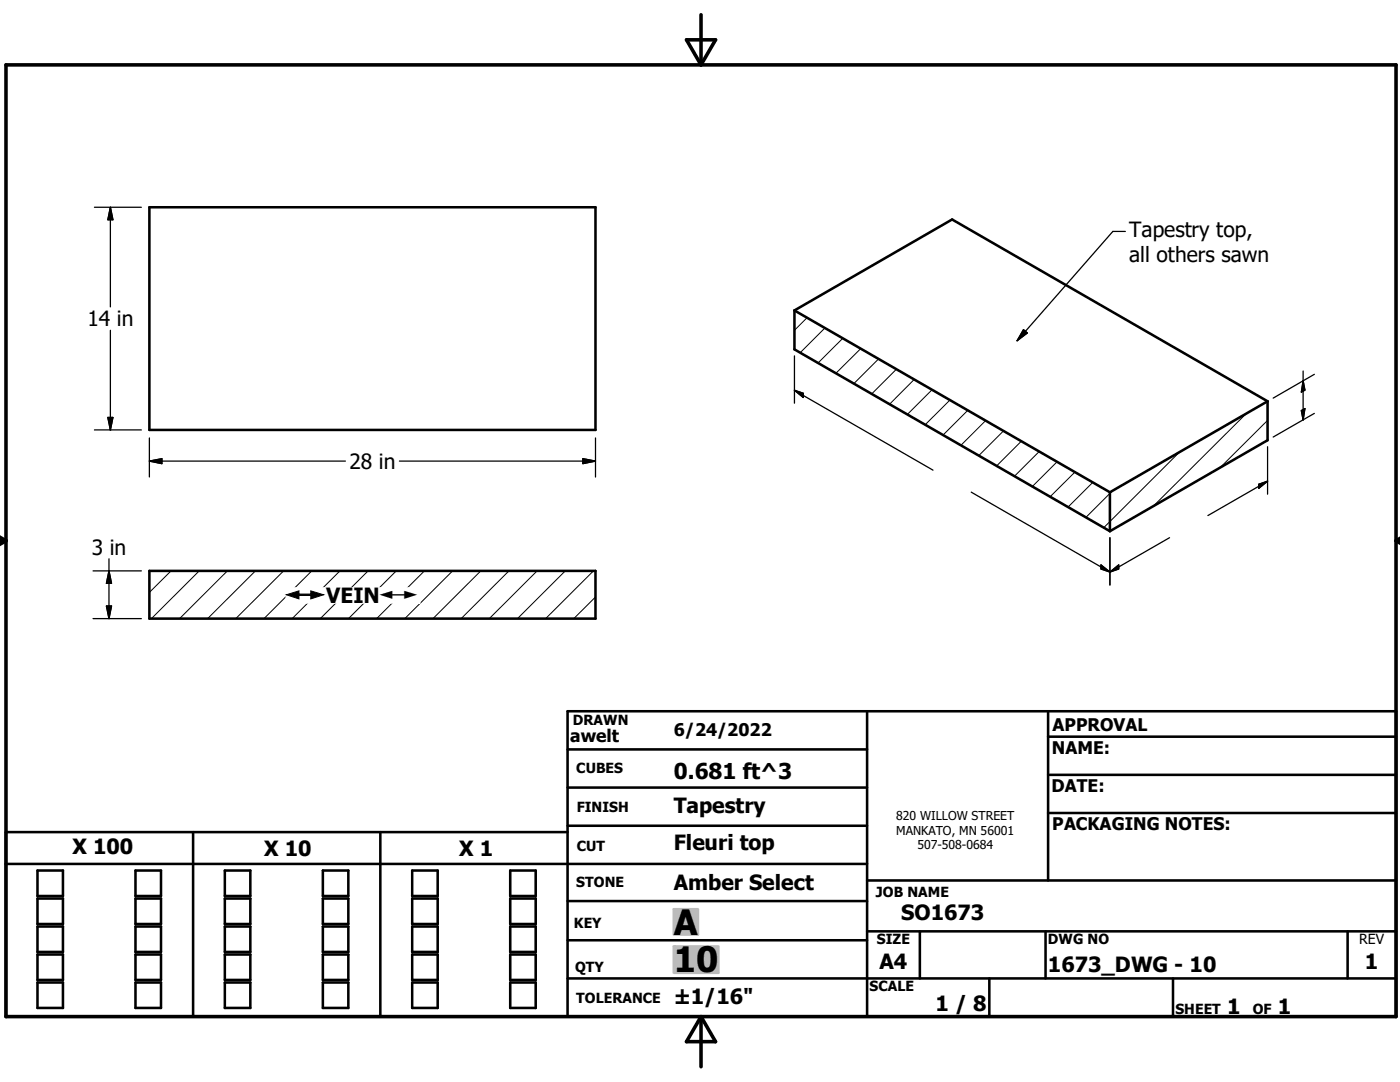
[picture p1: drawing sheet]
<svg xmlns="http://www.w3.org/2000/svg" width="279mm" height="216mm" viewBox="0 0 279 216" stroke-linecap="round" stroke-linejoin="round" font-family="sans-serif">
<g fill="none" stroke="#000" stroke-width=".51">
<path d="M29.8 41.4h89v44.4h-89zM158.5 61.9v7.8l63 36.3M158.5 61.9l63 36.3M158.5 61.9l31.5-18.1 63 36.3M221.5 98.2v7.8M253 80.1v7.7l-31.5 18.2M253 80.1l-31.5 18.1M29.8 113.9h89v9.5h-89zM113.3 149.5h59.7M113.3 157.2h59.7M173 141.9v61M209.2 147h69.4"/>
<path d="M209.2 154.6h69.4M209.2 141.9v33.8M1.2 172.4h171.8M7.5 173.7h5.1v5.1h-5.1zM7.5 179.3h5.1v5.1h-5.1zM27 173.7h5.1v5.1h-5.1zM27 179.3h5.1v5.1h-5.1zM38.5 166v36.9M44.9 173.7h5.1v5.1h-5.1zM44.9 179.3h5.1v5.1h-5.1zM64.4 173.7h5.1v5.1h-5.1zM64.4 179.3h5.1v5.1h-5.1z"/>
<path d="M75.9 166v36.9M82.3 173.7h5.1v5.1h-5.1zM82.3 179.3h5.1v5.1h-5.1zM101.8 173.7h5.1v5.1h-5.1zM101.8 179.3h5.1v5.1h-5.1zM113.3 166h-112.1v36.9h277.4v-61h-165.3v61M113.3 179.8h59.7M113.3 164.8h59.7M173 175.7h105.6M209.2 162.2h69.4M7.5 184.9h5.1v5.1h-5.1zM7.5 190.5h5.1v5h-5.1z"/>
<path d="M7.5 196h5.1v5.1h-5.1zM27 190.5h5.1v5h-5.1zM27 196h5.1v5.1h-5.1zM27 184.9h5.1v5.1h-5.1zM44.9 190.5h5.1v5h-5.1zM44.9 196h5.1v5.1h-5.1zM44.9 184.9h5.1v5.1h-5.1zM64.4 190.5h5.1v5h-5.1zM64.4 196h5.1v5.1h-5.1zM64.4 184.9h5.1v5.1h-5.1zM82.3 190.5h5.1v5h-5.1zM82.3 196h5.1v5.1h-5.1z"/>
<path d="M82.3 184.9h5.1v5.1h-5.1zM101.8 190.5h5.1v5h-5.1zM101.8 196h5.1v5.1h-5.1zM101.8 184.9h5.1v5.1h-5.1zM113.3 187.6h59.7M113.3 195.2h165.3M173 185.8h105.6M183.6 185.8v9.4M197.4 195.2v7.7M208.7 185.8v9.4M234.1 195.2v7.7M268.9 185.8v9.4"/>
</g>
<g fill="none" stroke="#000" stroke-width=".2">
<path d="M161.1 63.4l-2.6 2.5M164.6 65.4l-4.9 5M168.2 67.5l-4.9 4.9M171.8 69.6l-5 4.9M175.3 71.6l-4.9 4.9M178.9 73.7l-4.9 4.9M182.5 75.7l-5 5M186 77.8l-4.9 4.9M189.6 79.8l-5 4.9M193.1 81.9l-4.9 4.9M196.7 83.9l-4.9 5M200.3 86l-5 4.9"/>
<path d="M203.8 88l-4.9 5M207.4 90.1l-4.9 4.9M211 92.1l-5 5M214.5 94.2l-4.9 4.9M218.1 96.2l-4.9 5M222.1 97.9l-5.4 5.3M235.4 90.2l-15.1 15.1M248.7 82.6l-18.5 18.3M253 83.9l-9.5 9.4M34.1 113.9l-4.3 4.3M39.8 113.9l-9.6 9.5M45.4 113.9l-9.6 9.5"/>
<path d="M51 113.9l-9.6 9.5M56.6 113.9l-9.5 9.5M62.2 113.9l-9.5 9.5M67.8 113.9l-9.5 9.5M73.5 113.9l-9.6 9.5M79.1 113.9l-9.6 9.5M84.7 113.9l-9.5 9.5M90.3 113.9l-9.5 9.5M95.9 113.9l-9.5 9.5M101.6 113.9l-9.6 9.5M107.2 113.9l-9.5 9.5M112.8 113.9l-9.5 9.5"/>
<path d="M118.4 113.9l-9.5 9.5M118.8 119.1l-4.3 4.3"/>
</g>
<path d="M1.2 12.9h277.4v190h-277.4zM137 7.9h5.8l-2.9 5zM139.9 2.9v10M-.1 107.9h1.3M-.1 107.2l1.3 .7M1.2 107.9l-1.2 .7M278.6 107.9h.8M278.6 107.9l.8 .5M279.4 107.4l-.8 .5M139.9 202.9v10M139.9 202.9l2.9 5h-5.8z" fill="none" stroke="#000" stroke-width=".71"/>
<g fill="#c0c0c0" stroke="#c0c0c0" stroke-width=".51">
<path d="M134.5 188.8h8.9v5.3z"/>
<path d="M134.5 188.8l8.9 5.3h-8.9z"/>
<path d="M134.5 181.4h4.8v5.1z"/>
<path d="M134.5 181.4l4.8 5.1h-4.8z"/>
</g>
<g fill="none" stroke="#000" stroke-width=".25">
<path d="M18.8 41.4h9.4M22 41.4v19.8M22 41.4l.5 2.4h-1zM224.6 46.2h-2.5l-19.1 21.8M22 65.9v19.9M158.5 77.9l27.7 15.9M158.5 77.9l1.8 .6v.8zM158.5 71v9.5M204.3 65.8l.7 .6-2 1.6zM260.1 74v9.8M260.1 76l.3 1.8-.7 .4zM262.3 74.7l-8.2 4.7"/>
<path d="M18.8 85.8h9.4M21.5 83.3h1l-.5 2.5zM29.8 92h39.1M29.8 92l2.5-.5v1zM29.8 87.4v7.8M79.7 92h39.1M116.3 91.5l2.5 .5-2.5 .5zM118.8 87.4v7.8M193.8 98.2l27.7 15.9M251.2 96.6l1.8-.6-1.8 1.4zM253 96l-11.9 6.9M253 89.1v9.5"/>
<path d="M259.7 81.9l.7-.4-.3 2.3zM262.3 82.5l-8.2 4.7M18.6 113.9h9.6M21.7 111.5v11.9M21.7 113.9l.6 2.5h-1.1zM219.7 112.7l1.8 1.4-1.8-.6zM221.5 107.3v9.4M221.5 114.1l1.8-1.4v.8zM233.4 107.3l-11.9 6.8M18.6 123.4h9.6M21.2 120.9h1.1l-.6 2.5z"/>
</g>
<g fill="#000" stroke="#000" stroke-width=".25">
<path d="M22 41.4l.5 2.4h-1zM158.5 77.9l1.8 .6v.8zM204.3 65.8l.7 .6-2 1.6zM260.1 76l.3 1.8-.7 .4zM21.5 83.3h1l-.5 2.5zM29.8 92l2.5-.5v1zM116.3 91.5l2.5 .5-2.5 .5zM251.2 96.6l1.8-.6-1.8 1.4zM259.7 81.9l.7-.4-.3 2.3zM21.7 113.9l.6 2.5h-1.1zM219.7 112.7l1.8 1.4-1.8-.6zM221.5 114.1l1.8-1.4v.8z"/>
<path d="M21.2 120.9h1.1l-.6 2.5z"/>
</g>
<g fill="#fff" stroke="#fff" stroke-width=".25">
<path d="M57.1 117.3h26.7v3z"/>
<path d="M57.1 117.3l26.7 3h-26.7z"/>
</g>
<g font-size="7">
<text x="134.5" y="186.5">A</text>
<text x="134.5" y="194">10</text>
</g>
<text font-size="4.4" x="134.5" y="155.5">0.681 ft^3</text>
<g font-size="4.2">
<text x="225.4" y="47.3">Tapestry top,</text>
<text x="225.4" y="52.3">all others sawn</text>
<text x="17.4" y="65.1">14 in</text>
<text x="69.8" y="93.6">28 in</text>
<text x="18.3" y="110.7">3 in</text>
<text x="65.1" y="120.3">VEIN</text>
<text x="134.4" y="162.3">Tapestry</text>
<text x="14.5" y="170.5">X 100</text>
<text x="52.7" y="170.9">X 10</text>
<text x="91.7" y="170.9">X 1</text>
<text x="134.4" y="169.5">Fleuri top</text>
<text x="134.4" y="177.7">Amber Select</text>
<text x="179.9" y="183.6">SO1673</text>
<text x="175.5" y="193.3">A4</text>
<text x="209.1" y="194">1673_DWG - 10</text>
<text x="272.4" y="193.3">1</text>
<text x="134.4" y="200.3">±1/16&quot;</text>
<text x="186.7" y="201.7">1 / 8</text>
<text x="244.9" y="202.3">1</text>
<text x="255" y="202.3">1</text>
</g>
<g font-size="3.5">
<text x="113.8" y="148">awelt</text>
<text x="134.5" y="146.9">6/24/2022</text>
<text x="210.1" y="145.8">APPROVAL</text>
<text x="209.9" y="150.4">NAME:</text>
<text x="209.8" y="158.1">DATE:</text>
<text x="210" y="165.6">PACKAGING NOTES:</text>
</g>
<g font-size="3.3">
<text x="57.2" y="120.3">#</text>
<text x="75.8" y="120.3">#</text>
</g>
<g font-size="2.8">
<text x="114.3" y="144.6">DRAWN</text>
<text x="115" y="154.3">CUBES</text>
<text x="115.1" y="162">FINISH</text>
<text x="115.1" y="169.8">CUT</text>
<text x="115" y="177.1">STONE</text>
<text x="174.8" y="178.9">JOB NAME</text>
<text x="114.6" y="185.3">KEY</text>
<text x="175" y="188.4">SIZE</text>
<text x="209.1" y="188.4">DWG NO</text>
<text x="271.3" y="188.4">REV</text>
<text x="114.8" y="193.9">QTY</text>
<text x="173.5" y="197.8">SCALE</text>
<text x="115" y="200.2">TOLERANCE</text>
<text x="234.6" y="202.3">SHEET</text>
<text x="250" y="202.3">OF</text>
</g>
<g font-size="2.4">
<text x="178.9" y="163.6">820 WILLOW STREET</text>
<text x="178.9" y="166.5">MANKATO, MN 56001</text>
<text x="183.1" y="169.5">507-508-0684</text>
</g>
</svg>
